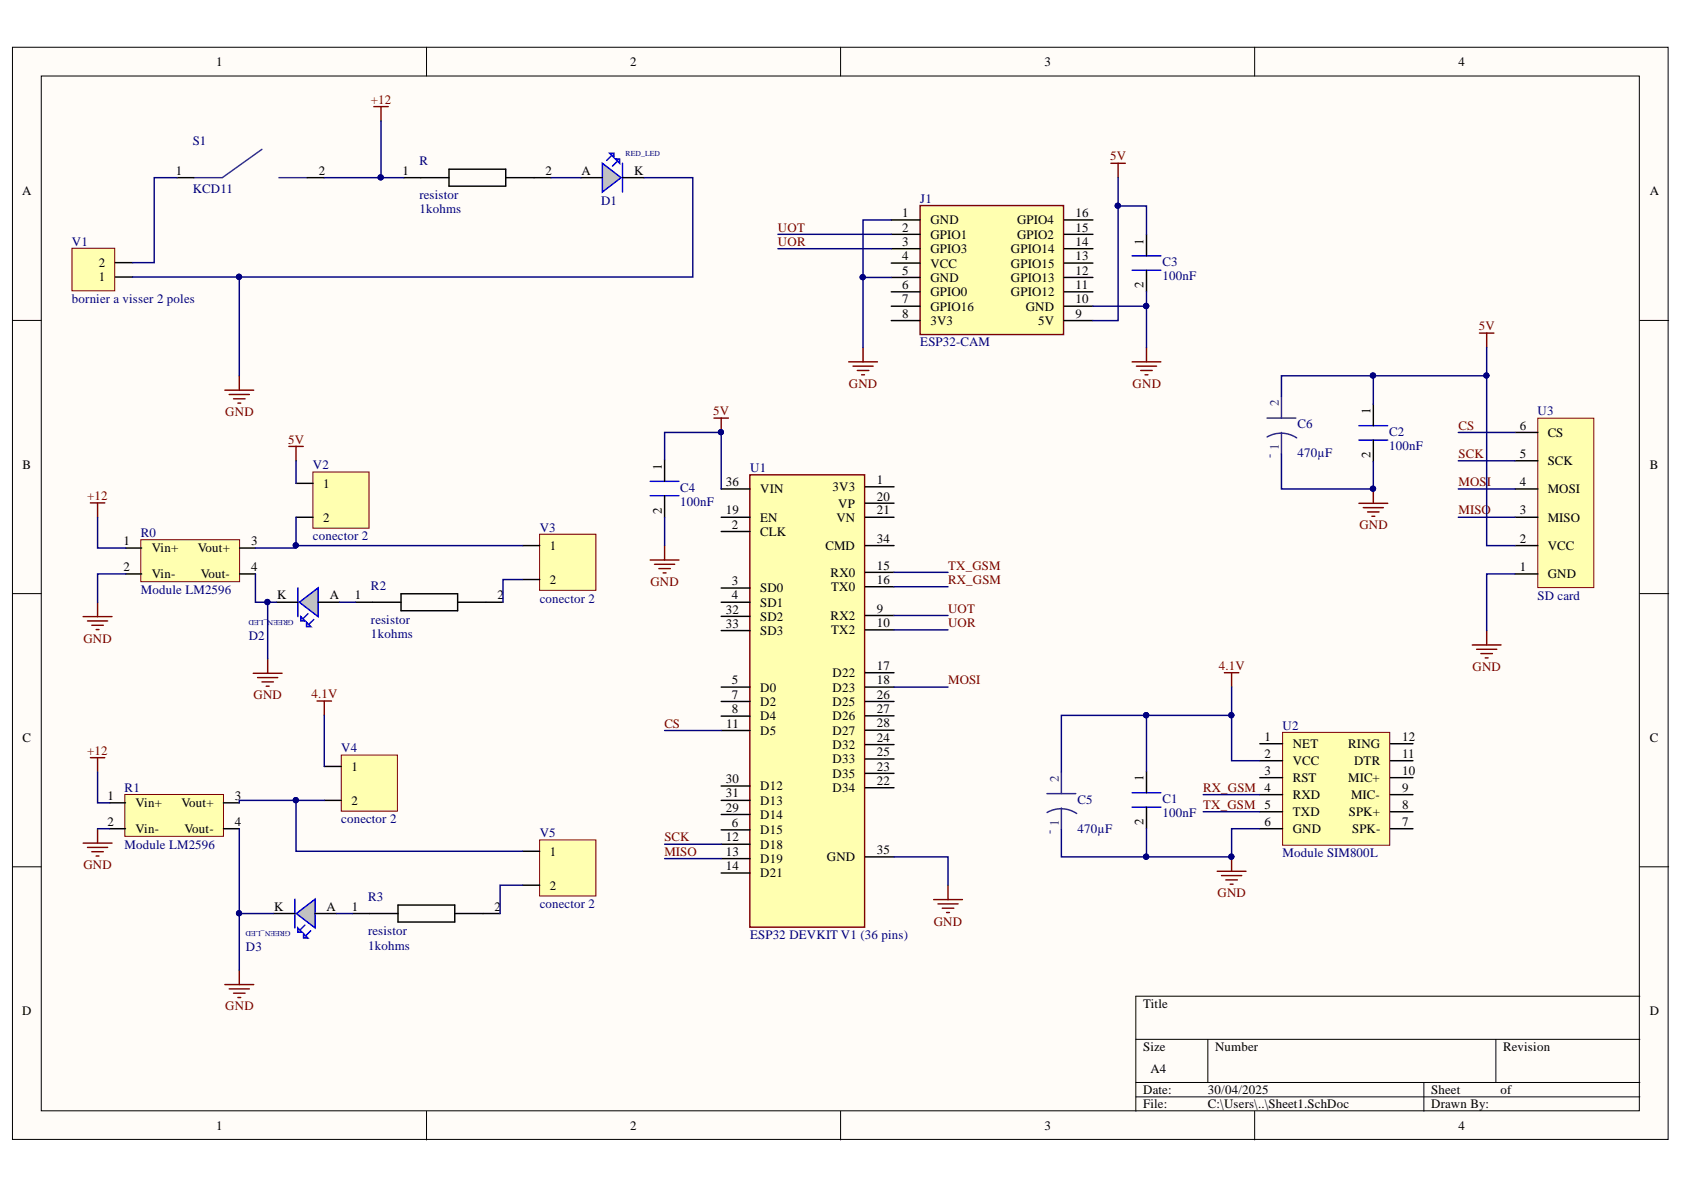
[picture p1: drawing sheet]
# Altium project Carte d'extension.PrjPcb
1 sheet, 24 parts. Net scope: global (net labels, ports and power ports of the same name join across sheets).
Board file: PCB1.PcbDoc

## Sheet Sheet1.SchDoc
size A4

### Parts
C1  Cap en uF ou nF: 100nF  [CAPACITOR]  (hidden comment: capacitor)
C2  Cap en uF ou nF: 100nF  [CAPACITOR]  (hidden comment: capacitor)
C3  Cap en uF ou nF: 100nF  [CAPACITOR]  (hidden comment: capacitor)
C4  Cap en uF ou nF: 100nF  [CAPACITOR]  (hidden comment: capacitor)
C5  value 470µF  [condensateur chimique 470f 16v -]  (hidden comment: condensateur chimique_470uF)
C6  value 470µF  [condensateur chimique 470f 16v -]  (hidden comment: condensateur chimique_470uF)
D1  LED_RED  [LED]  (value not drawn)
D2  LED_GREEN  [LED_GREEN]  (value not drawn)
D3  LED_GREEN  [LED_GREEN]  (value not drawn)
J1  ESP32-CAM  [ESP32-CAM]
R  resistor  R: 1kohms  [RESISTOR]
R0  Module LM2596  [Module LM2596]
R1  Module LM2596  [Module LM2596]
R2  resistor  R: 1kohms  [RESISTOR]
R3  resistor  R: 1kohms  [RESISTOR]
S1  KCD11  [PCBComponent_1]
U1  ESP32 DEVKIT V1 (36 pins)  [ESP32 DEVKIT V1 (36 pins)]
U2  Module SIM800L  [SIM800L]
U3  SD card  [SULLINS_PPTC061LFBN-RC - duplicate]
V1  bornier a visser 2 poles  [bornier a visser 2 poles]
V2  conector 2  [PCBComponent_1]
V3  conector 2  [PCBComponent_1]
V4  conector 2  [PCBComponent_1]
V5  conector 2  [PCBComponent_1]

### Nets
4.1V: C1.1 C5.2 U2.2(VCC) V4.1
5V: C2.1 C3.1 C4.1 C6.2 J1.9(5V) U1.36(VIN) U3.2(VCC) V2.1
+12: R.1 R0.1(Vin+) R1.1(Vin+) S1.2
GND: C1.2 C2.2 C3.2 C4.2 C5.1 C6.1 D1.K D2.K D3.K J1.1(GND) J1.5(GND) J1.10(GND) R0.2(Vin-) R0.4(Vout-) R1.2(Vin-) R1.4(Vout-) U1.35(GND) U2.6(GND) U3.1(GND) V1.1
CS: U1.11(D5) U3.6(CS)
MISO: U1.13(D19) U3.3(MISO)
MOSI: U1.18(D23) U3.4(MOSI)
RX_GSM: U1.16(TX0) U2.4(RXD)
SCK: U1.12(D18) U3.5(SCK)
TX_GSM: U1.15(RX0) U2.5(TXD)
UOR: J1.3(GPIO3) U1.10(TX2)
UOT: J1.2(GPIO1) U1.9(RX2)
NetD1_A: D1.A R.2
NetD2_A: D2.A R2.1
NetD3_A: D3.A R3.1
NetR0_3: R0.3(Vout+) V2.2 V3.1
NetR1_3: R1.3(Vout+) V4.2 V5.1
NetR2_2: R2.2 V3.2
NetR3_2: R3.2 V5.2
NetS1_1: S1.1 V1.2

Not connected (* = marked no-connect by the designer): J1 4(VCC) 6(GPIO0) 7(GPIO16) 8(3V3) 11(GPIO12) 12(GPIO13) 13(GPIO15) 14(GPIO14) 15(GPIO2) 16(GPIO4); U1 1(3V3) 2(CLK) 3(SD0) 4(SD1) 5(D0) 6(D15) 7(D2) 8(D4) 14(D21) 17(D22) 19(EN) 20(VP) 21(VN) 22(D34) 23(D35) 24(D32) 25(D33) 26(D25) 27(D26) 28(D27) 29(D14) 30(D12) 31(D13) 32(SD2) 33(SD3) 34(CMD); U2 1(NET) 3(RST) 7(SPK-) 8(SPK+) 9(MIC-) 10(MIC+) 11(DTR) 12(RING)
